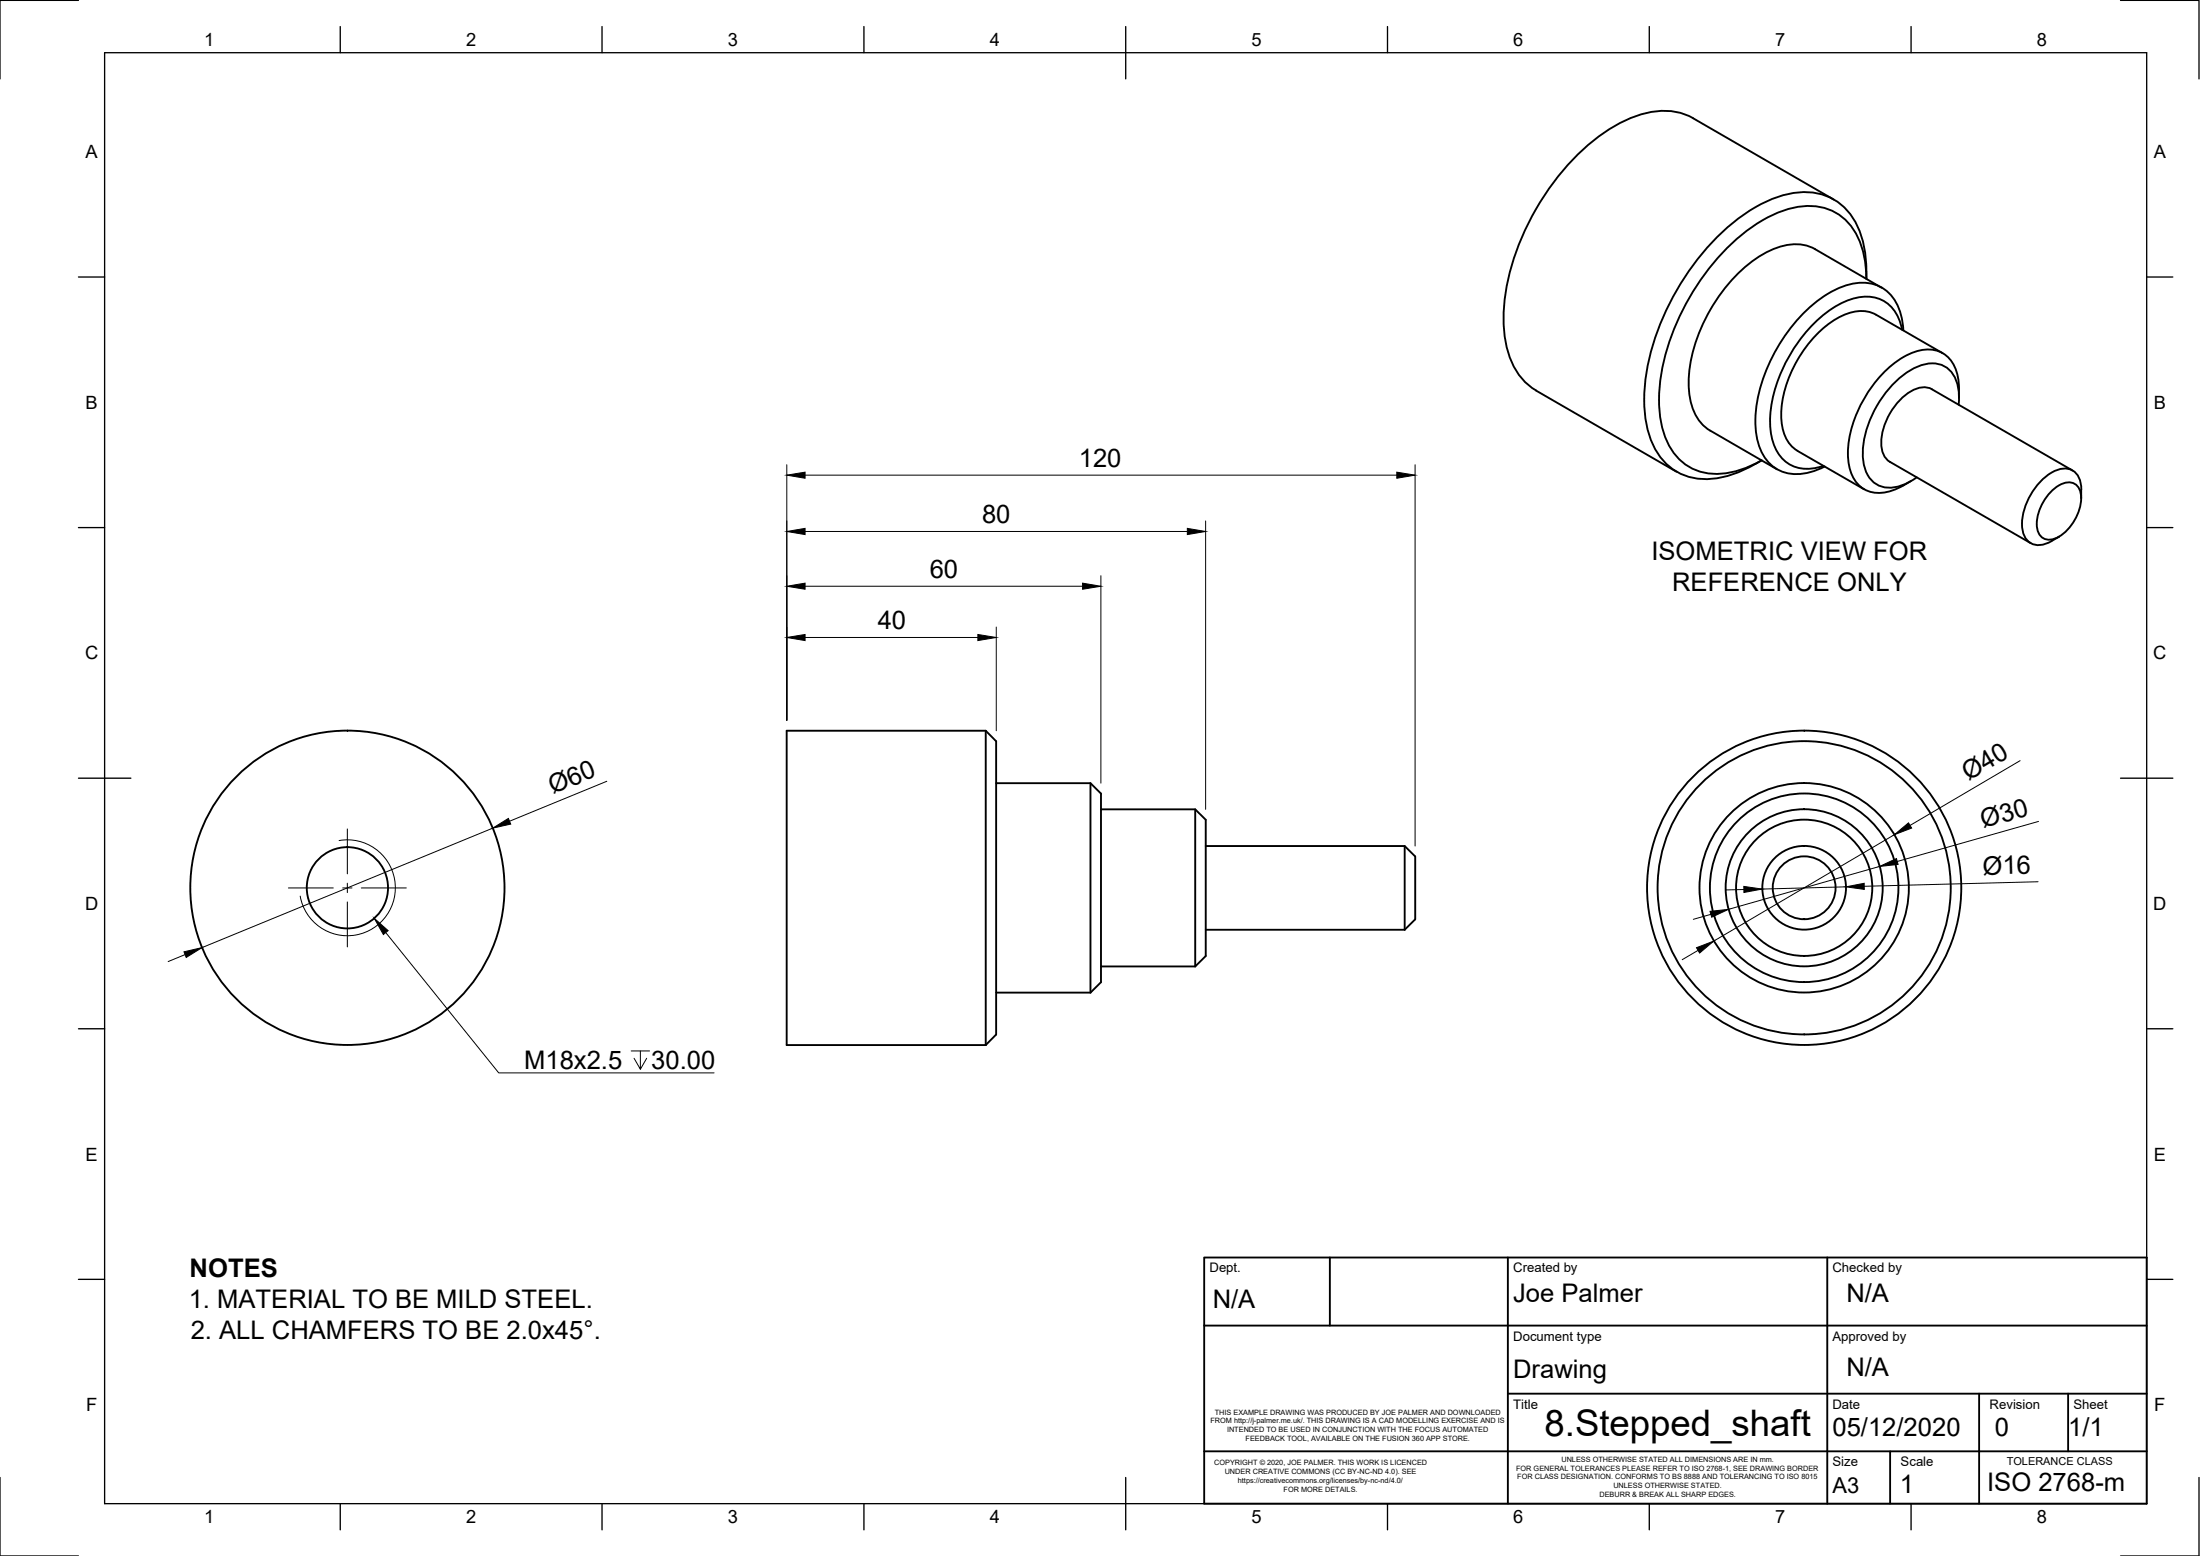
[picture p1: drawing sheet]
<svg xmlns="http://www.w3.org/2000/svg" width="420mm" height="297mm" viewBox="0 0 420 297" stroke-linecap="round" stroke-linejoin="round" font-family="sans-serif">
<!-- layer: Visible -->
<g fill="none" stroke="#000" stroke-width=".36">
<path d="M323.3 22.6l26.9 15.5M323.4 22.6a13.3 13.3 0 0 0-11.8-.1 37.4 37.4 0 0 0-15.6 13.3 45.3 45.3 0 0 0-8.9 25 16.9 16.9 0 0 0 4 12l1.1 .9 1.2 .8M356.4 51.8a17.8 17.8 0 0 0-3.5-11.4 11 11 0 0 0-10.6-3.5 27.6 27.6 0 0 0-13.5 7.5 49.2 49.2 0 0 0-14.5 28 21.3 21.3 0 0 0 2.3 14.2 10.8 10.8 0 0 0 11.6 4.6 23.4 23.4 0 0 0 8.2-3.3M356.4 51.8v1.4a15.9 15.9 0 0 0-3.7-10.9 10.7 10.7 0 0 0-10.9-2.5 29.9 29.9 0 0 0-14.3 10.1 45.1 45.1 0 0 0-10.6 24.5 18.8 18.8 0 0 0 2.6 11.8 10.1 10.1 0 0 0 10.1 4.1 19.4 19.4 0 0 0 6.8-2.4M359.4 54.9l-12.7-7.3a9.1 9.1 0 0 0-8.7 .2 29 29 0 0 0-13.2 14.9 23.9 23.9 0 0 0-2 13.3 8.6 8.6 0 0 0 3.8 6.2l12.8 7.4M293.3 74.6l26.9 15.5M363.3 62.9a6.9 6.9 0 0 0-7-6.3 15.5 15.5 0 0 0-9.8 5.1 29 29 0 0 0-8.4 17.7 10.7 10.7 0 0 0 2.6 8.4 7.1 7.1 0 0 0 7.6 1.1M363.5 63.1a9.7 9.7 0 0 0-4-8.1 8.6 8.6 0 0 0-7.4-.3 26 26 0 0 0-12.3 11 28.3 28.3 0 0 0-4.5 16.1 9.5 9.5 0 0 0 4.2 7.8 8.8 8.8 0 0 0 7.5 .1l1.5-.6M371 67.4l-12.7-7.3a6.9 6.9 0 0 0-6.4 .1 22.3 22.3 0 0 0-10.7 13.2 13.9 13.9 0 0 0 0 10.4l1.3 1.7 .8 .6M374.1 77.3a8.1 8.1 0 0 0-1.9-6.8 5.9 5.9 0 0 0-6.9-.1 20.1 20.1 0 0 0-9.5 16.5 5.9 5.9 0 0 0 3.5 6 7.6 7.6 0 0 0 6.8-1.8M374.1 75.9a12.1 12.1 0 0 0-1-6.4 5.7 5.7 0 0 0-7.1-2.4 18.6 18.6 0 0 0-9.6 8.3 21.2 21.2 0 0 0-3.4 12.5 6.6 6.6 0 0 0 3.9 5.9 8.1 8.1 0 0 0 6.6-1.1l1.4-.9M343.3 86.1l12.7 7.3"/>
<path d="M391.9 93.7a4.1 4.1 0 0 1 4.1-1.5 3.2 3.2 0 0 1 1.4 3.7 9.1 9.1 0 0 1-4.9 6.9 2.36 2.36 0 0 1-3.4-2 8.9 8.9 0 0 1 2.8-7.1zM395.8 89.8l-26.8-15.5a4.2 4.2 0 0 0-4.4 .6 12.5 12.5 0 0 0-5.3 10.1 3.9 3.9 0 0 0 1.6 3.2l26.9 15.5M397.5 95.1a6.2 6.2 0 0 0-1.1-4.9 3.6 3.6 0 0 0-4.6 0 12.2 12.2 0 0 0-5.6 10.8 3.2 3.2 0 0 0 4.7 2.7l.9-.4M393.2 102.5l-1.4 .8M150.2 139.5h38.1l1.9 2v56l-1.9 2h-38.1zM188.3 139.5v60M190.2 149.5h18.1l2 2v36l-2 2M208.3 149.5v40M210.3 154.5h18l2 2v26l-2 2M228.3 154.5v30M230.3 161.5h38l2 2v12l-2 2M230.3 177.5h38"/>
<path d="M268.3 161.5v16M190.2 189.5h18.1M210.3 184.5h18"/>
<circle cx="66.3" cy="169.5" r="30"/>
<circle cx="66.3" cy="169.5" r="7.8"/>
<circle cx="344.6" cy="169.5" r="30"/>
<circle cx="344.6" cy="169.5" r="15"/>
<circle cx="344.6" cy="169.5" r="20"/>
<circle cx="344.6" cy="169.5" r="8"/>
<circle cx="344.6" cy="169.5" r="28"/>
<circle cx="344.6" cy="169.5" r="13"/>
<circle cx="344.6" cy="169.5" r="6"/>
<circle cx="344.6" cy="169.5" r="18"/>
</g>
<!-- layer: Visible Narrow -->
<path d="M64.8 160.5a9.2 9.2 0 0 1 10.6 7.4 9.2 9.2 0 0 1-7.5 10.6 9.2 9.2 0 0 1-10.6-7.4" fill="none" stroke="#000" stroke-width=".19"/>
<!-- layer: Border -->
<g fill="none" stroke="#000" stroke-width=".25">
<path d="M15 .1h-15v15M20 10.1h390v276.9h-390zM65 5.1v5M115 5.1v5M165 5.1v5M215 5.1v10M265 5.1v5M315 5.1v5M365 5.1v5M405 .1h15v15M15 52.9h5M410 52.9h5"/>
<path d="M15 100.7h5M410 100.7h5M15 148.6h10M405 148.6h10M15 196.4h5M410 196.4h5M15 244.2h5M410 244.2h5M0 282.1v14.9h15M65 287v5M115 287v5M165 287v5"/>
<path d="M215 282.1v9.9M265 287v5M315 287v5M365 287v5M420 282.1v14.9h-15"/>
</g>
<!-- layer: TitleBlock -->
<path d="M230 240.1h180v46.9h-180zM230 253.1h180M254 240.1v13M288 240.1v46.9M349 240.1v46.9M230 277.1h180M288 266.1h122M361 277.1v9.9M378 266.1v20.9M395 266.1v11" fill="none" stroke="#000" stroke-width=".36"/>
<!-- layer: Dimensions -->
<g fill="none" stroke="#000" stroke-width=".19">
<path d="M150.3 88.7v48.8M153.8 90.7h113M230.3 99.4v55.1M270.3 88.7v72.8M153.8 111.9h53M153.8 101.5h73M190.3 119.7v19.8M210.2 109.9v39.6M153.8 121.7h33M94.1 158.1l-55.5 22.8M115.9 149.1l-18.6 7.7M361.8 159.3l-34.5 20.3"/>
<path d="M385.8 145.2l-21 12.4M389.3 156.8l-26.9 7.7M326.7 174.5l-3.3 1M333.1 169.8l-3.6 .1M352.5 169.3l-16 .4M359 165.4l-28.9 8.2M389.2 168.3l-33.2 .9M35.3 182.2l-3.2 1.4M324.3 181.4l-3 1.8"/>
</g>
<g fill="#000" stroke="#000" stroke-width=".19">
<path d="M150.3 90.7l3.5-.6v1.2zM266.8 90.1l3.5 .6-3.5 .6zM150.3 111.9l3.5-.6v1.2zM150.3 101.5l3.5-.6v1.2zM206.8 111.3l3.4 .6-3.4 .6zM226.8 100.9l3.5 .6-3.5 .6zM150.3 121.7l3.5-.6v1.2zM186.8 121.1l3.5 .6-3.5 .6zM94.1 158.1l3-1.9 .4 1.1zM361.8 159.3l2.7-2.2 .6 1zM326.6 174l3.5-.4-3.2 1.5zM333 169.2l3.5 .5-3.4 .7z"/>
<path d="M352.5 169.3l3.5-.7v1.2zM359 165.4l3.2-1.5 .3 1.1zM35.1 181.7l3.5-.8-3 1.9zM324 180.9l3.3-1.3-2.7 2.3z"/>
</g>
<!-- layer: Annotations -->
<path d="M73.7 178l21.5 26.8h41.2M120.5 200.6h3.6M122.3 200.6v3.5l-1.2-2.1M123.5 202l-1.2 2.1" fill="none" stroke="#000" stroke-width=".19"/>
<path d="M71.5 175.3l2.6 2.4-.9 .7z" fill="#000" stroke="#000" stroke-width=".19"/>
<!-- layer: Center Lines -->
<path d="M66.3 158.2v8.6M55.1 169.5h8.5M65.4 169.5h1.8M66.3 168.6v1.8M66.3 172.2v8.6M69 169.5h8.6" fill="none" stroke="#000" stroke-width=".19"/>
<text font-size="7" x="295" y="274.1">8.Stepped_shaft</text>
<g font-size="4.9">
<text x="206" y="89.2">120</text>
<text x="187.6" y="99.9">80</text>
<text x="315.4" y="106.9">ISOMETRIC VIEW FOR</text>
<text x="177.6" y="110.3">60</text>
<text x="319.3" y="112.8">REFERENCE ONLY</text>
<text x="167.6" y="120.1">40</text>
<text x="375.9" y="149.1" transform="rotate(-31 375.9 149.1)">Ø40</text>
<text x="105.6" y="151.6" transform="rotate(-22 105.6 151.6)">Ø60</text>
<text x="378.8" y="158.1" transform="rotate(-16 378.8 158.1)">Ø30</text>
<text x="378.7" y="167" transform="rotate(-1 378.7 167)">Ø16</text>
<text x="100.1" y="204.1">M18x2.5</text>
<text x="124.4" y="204.1">30.00</text>
<text x="36.2" y="243.7">NOTES</text>
<text x="36" y="249.6">1. MATERIAL TO BE MILD STEEL.</text>
<text x="231.6" y="249.6">N/A</text>
<text x="289" y="248.5">Joe Palmer</text>
<text x="352.6" y="248.6">N/A</text>
<text x="36.4" y="255.5">2. ALL CHAMFERS TO BE 2.0x45°.</text>
<text x="289" y="263">Drawing</text>
<text x="352.6" y="262.6">N/A</text>
<text x="350" y="274.1">05/12/2020</text>
<text x="381" y="274.1">0</text>
<text x="395" y="274.1">1/1</text>
<text x="362.8" y="285.1">1</text>
<text x="379.5" y="284.6">ISO 2768-m</text>
</g>
<text font-size="4.2" x="350" y="285.1">A3</text>
<g font-size="3.5">
<text x="39" y="8.8">1</text>
<text x="89" y="8.8">2</text>
<text x="139" y="8.8">3</text>
<text x="189" y="8.8">4</text>
<text x="239" y="8.8">5</text>
<text x="289" y="8.8">6</text>
<text x="339" y="8.8">7</text>
<text x="389" y="8.8">8</text>
<text x="16.3" y="30.2">A</text>
<text x="411.3" y="30.2">A</text>
<text x="16.3" y="78">B</text>
<text x="411.3" y="78">B</text>
<text x="16.2" y="125.9">C</text>
<text x="411.2" y="125.9">C</text>
<text x="16.2" y="173.7">D</text>
<text x="411.2" y="173.7">D</text>
<text x="16.3" y="221.6">E</text>
<text x="411.3" y="221.6">E</text>
<text x="16.4" y="269.4">F</text>
<text x="411.4" y="269.4">F</text>
<text x="39" y="290.8">1</text>
<text x="89" y="290.8">2</text>
<text x="139" y="290.8">3</text>
<text x="189" y="290.8">4</text>
<text x="239" y="290.8">5</text>
<text x="289" y="290.8">6</text>
<text x="339" y="290.8">7</text>
<text x="389" y="290.8">8</text>
</g>
<g font-size="2.5">
<text x="231" y="242.9">Dept.</text>
<text x="289" y="242.9">Created by</text>
<text x="350" y="242.9">Checked by</text>
<text x="289" y="256.1">Document type</text>
<text x="350" y="256.1">Approved by</text>
<text x="289" y="269.1">Title</text>
<text x="350" y="269.1">Date</text>
<text x="380" y="269.1">Revision</text>
<text x="396" y="269.1">Sheet</text>
<text x="350" y="279.9">Size</text>
<text x="363" y="279.9">Scale</text>
</g>
<text font-size="2.1" x="383.2" y="279.6">TOLERANCE CLASS</text>
<g font-size="1.4">
<text x="231.2" y="271.7">FROM http://j-palmer.me.uk/. THIS DRAWING IS A CAD MODELLING EXERCISE AND IS</text>
<text x="232" y="270">THIS EXAMPLE DRAWING WAS PRODUCED BY JOE PALMER AND DOWNLOADED</text>
<text x="234.3" y="273.4">INTENDED TO BE USED IN CONJUNCTION WITH THE FOCUS AUTOMATED</text>
<text x="237.9" y="275.1">FEEDBACK TOOL, AVAILABLE ON THE FUSION 360 APP STORE.</text>
<text x="231.9" y="279.7">COPYRIGHT © 2020, JOE PALMER. THIS WORK IS LICENCED</text>
<text x="233.9" y="281.4">UNDER CREATIVE COMMONS (CC BY-NC-ND 4.0). SEE</text>
<text x="289.6" y="280.8">FOR GENERAL TOLERANCES PLEASE REFER TO ISO 2768-1, SEE DRAWING BORDER</text>
<text x="298.2" y="279.1">UNLESS OTHERWISE STATED ALL DIMENSIONS ARE IN mm.</text>
<text x="236.4" y="283.1">https://creativecommons.org/licenses/by-nc-nd/4.0/</text>
<text x="245.2" y="284.7">FOR MORE DETAILS.</text>
<text x="289.8" y="282.4">FOR CLASS DESIGNATION. CONFORMS TO BS 8888 AND TOLERANCING TO ISO 8015</text>
<text x="305.5" y="285.8">DEBURR &amp; BREAK ALL SHARP EDGES.</text>
<text x="308.1" y="284.1">UNLESS OTHERWISE STATED.</text>
</g>
</svg>
